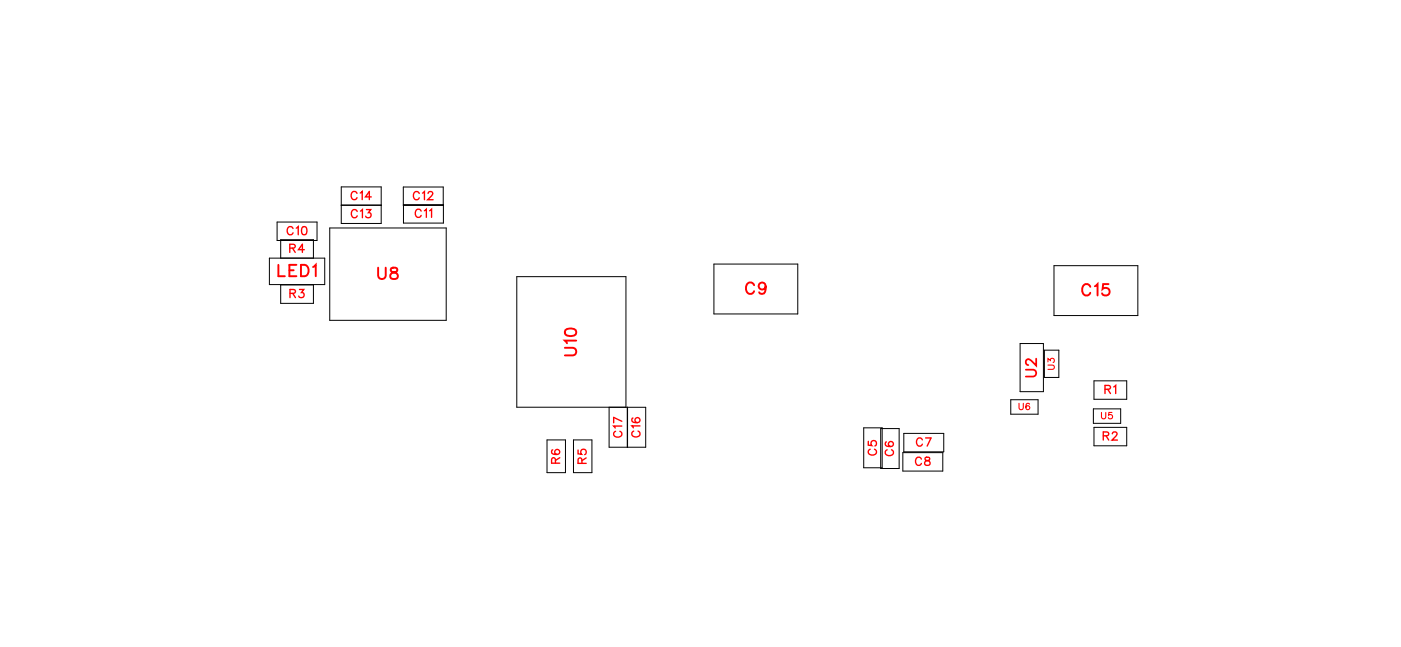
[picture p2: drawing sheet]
<svg xmlns="http://www.w3.org/2000/svg" width="87mm" height="40mm" viewBox="0 0 87 40" stroke-linecap="round" stroke-linejoin="round" font-family="sans-serif">
<g fill="none" stroke="#000" stroke-width=".06">
<path d="M16.8 16.1h3.4v1.6h-3.4zM17.3 13.8h2.5v1.2h-2.5zM17.5 16.1v-1.2h2v1.2M17.5 17.8h2v1.1h-2zM20.6 14.2h7.2v5.8h-7.2zM21.3 11.7h2.5v2.2h-2.5zM21.3 12.8h2.5M25.1 11.7h2.5v2.2h-2.4zM25.1 12.8h2.5M25.2 12.8h2.4M44.5 16.5h5.2v3.1h-5.2zM65.7 16.6h5.2v3.1h-5.2z"/>
<path d="M34.1 27.4h1.2v2.1h-1.2zM35.8 27.4h1.1v2.1h-1.1zM39 25.4v-8.2h-6.8v8.2h8.1v2.5h-2.3v-2.5M39.1 25.4v2.5M53.8 26.7h1.2v2.5h-1.2zM54.9 26.7h1.2v2.5h-1.2zM56.3 28.2h2.5v1.2h-2.5zM56.3 27h2.5v1.2h-2.5zM63 24.9h1.7v.9h-1.7zM63.6 21.4h1.4v3h-1.4zM65.1 21.8h.9v1.7h-.9zM68.2 25.5h1.7v.9h-1.7z"/>
<path d="M68.2 23.7h2v1.2h-2zM68.2 26.6h2v1.2h-2z"/>
</g>
<g fill="none" stroke="#f00" stroke-width=".08">
<path d="M18.1 15.5l.3-.1v-.1l-.3-.1v.5M18.1 18.3h.3v-.2l-.3-.1v.6M18.2 15.5l.2 .2M18.2 18.3l.2 .3M18.3 14.2a.19 .19 0 0 0-.2-.1 .19 .19 0 0 0-.2 .2v.1a.19 .19 0 0 0 .2 .2 .19 .19 0 0 0 .2-.1M18.5 14.2l.1-.1v.5M18.7 18h.2l-.1 .2a.17 .17 0 0 1 .1 .3 .17 .17 0 0 1-.3 0M18.9 14.2a.23 .23 0 0 1 .2 .2 .23 .23 0 0 1-.2 .2l-.1-.2zM19 15.6h-.4l.3-.4v.5M22.3 12.1a.19 .19 0 0 0-.3-.2 .19 .19 0 0 0-.1 .2v.2a.19 .19 0 0 0 .1 .1 .19 .19 0 0 0 .3-.1M22.3 13.2a.19 .19 0 0 0-.2-.1 .19 .19 0 0 0-.2 .2v.1a.19 .19 0 0 0 .2 .2 .19 .19 0 0 0 .2-.1M22.5 12l.1-.1v.5"/>
<path d="M22.5 13.2l.1-.1v.5M22.8 13.1h.3l-.1 .2a.17 .17 0 0 1 .1 .2 .17 .17 0 0 1-.3 0M23.1 12.3h-.3l.2-.4v.5M26.1 12.1a.19 .19 0 0 0-.2-.2 .19 .19 0 0 0-.1 .2v.2a.19 .19 0 0 0 .1 .2 .19 .19 0 0 0 .2-.2M26.3 13.2a.19 .19 0 0 0-.3-.2 .19 .19 0 0 0-.1 .2v.2a.19 .19 0 0 0 .1 .2 .19 .19 0 0 0 .3-.2M26.3 12l.2-.1v.6M26.5 13.1l.1-.1v.6M26.7 12.1l.2-.2 .1 .2-.3 .4h.3M26.8 13.1l.1-.1v.6M34.5 28l-.1 .1a.22 .22 0 0 0 .2 .3 .22 .22 0 0 0 .2-.4 .16 .16 0 0 0-.2 .1 .16 .16 0 0 0 .1 .2M34.6 28.9v-.3l-.1-.1-.1 .4h.5M34.9 28.5l-.3 .2"/>
<path d="M36 28.1v.2h.3a.18 .18 0 0 1-.1-.2 .18 .18 0 0 1 .3 0 .18 .18 0 0 1-.1 .2M36.3 28.9v-.3l-.2-.1-.1 .4h.5M36.5 28.5l-.2 .2M38.4 26.9a.19 .19 0 0 0-.1 .2 .19 .19 0 0 0 .1 .2h.2a.19 .19 0 0 0 .2-.2 .19 .19 0 0 0-.2-.2M38.8 26.6h-.5l.1 .1M38.8 26.3l-.5-.3v.4M39.5 26.1h-.1a.22 .22 0 0 0 .2 .3 .22 .22 0 0 0 .2-.3 .16 .16 0 0 0-.2 0 .16 .16 0 0 0 .1 .2M39.5 26.9a.19 .19 0 0 0-.1 .2 .19 .19 0 0 0 .2 .1h.1a.19 .19 0 0 0 .2-.1 .19 .19 0 0 0-.1-.2M39.9 26.6h-.5l.1 .1M54.1 27.5v.3h.2a.18 .18 0 0 1 0-.3 .18 .18 0 0 1 .3 0 .18 .18 0 0 1-.1 .3M54.2 28a.19 .19 0 0 0-.1 .2 .19 .19 0 0 0 .2 .2h.1a.19 .19 0 0 0 .2-.2 .19 .19 0 0 0-.1-.2M55.3 27.5l-.1 .1a.22 .22 0 0 0 .2 .3 .22 .22 0 0 0 .2-.4 .16 .16 0 0 0-.2 .1 .16 .16 0 0 0 .1 .2"/>
<path d="M55.3 28a.19 .19 0 0 0-.1 .3 .19 .19 0 0 0 .2 .1h.1a.19 .19 0 0 0 .2-.1 .19 .19 0 0 0-.1-.3M57.4 28.6a.19 .19 0 0 0-.2-.1 .19 .19 0 0 0-.1 .2v.1a.19 .19 0 0 0 .1 .2 .19 .19 0 0 0 .2-.1M57.5 27.4a.19 .19 0 0 0-.2-.1 .19 .19 0 0 0-.2 .2v.1a.19 .19 0 0 0 .2 .2 .19 .19 0 0 0 .2-.1M57.7 28.5v.2l.3 .1a.17 .17 0 0 1-.2 .2 .17 .17 0 0 1-.2-.2l.4-.2-.1-.1zM57.7 27.3h.3l-.2 .5M68.8 27.2l.3-.1v-.1l-.3-.1v.5M68.9 24.3l.3-.1v-.1l-.3-.1v.5M68.9 27.2l.2 .2M69.1 24.3l.1 .2M69.3 27l.2-.1 .1 .2-.3 .3h.4M69.4 24.1l.2-.1v.5"/>
</g>
<g fill="none" stroke="#f00" stroke-width=".12">
<path d="M17.4 16.5v.7h.4M18 16.9h.3M18.5 16.5h-.5v.7h.5M18.8 16.5h.2a.38 .38 0 0 1 .2 .4 .38 .38 0 0 1-.2 .3h-.2zM19.5 16.6l.2-.1v.7M23.6 16.7v.5l.2 .2 .2-.1v-.6M24.4 16.7v.2l.3 .1 .1 .2a.24 .24 0 0 1-.2 .2 .24 .24 0 0 1-.3-.2l.5-.3-.1-.2zM47 17.8a.26 .26 0 0 0-.3-.2 .26 .26 0 0 0-.2 .3v.2a.26 .26 0 0 0 .2 .2 .26 .26 0 0 0 .3-.1M47.7 17.8a.22 .22 0 0 1-.3 .2 .22 .22 0 0 1-.1-.3 .22 .22 0 0 1 .4 0v.1a.34 .34 0 0 1-.2 .5l-.2-.1M68 17.9a.26 .26 0 0 0-.3-.2 .26 .26 0 0 0-.2 .3v.2a.26 .26 0 0 0 .2 .2 .26 .26 0 0 0 .3-.1M68.3 17.8l.1-.1v.7M69.1 17.7h-.3l-.1 .3a.25 .25 0 0 1 .4 0 .25 .25 0 0 1 0 .4 .25 .25 0 0 1-.4-.1"/>
<path d="M35.2 21.7h.5l.2 .2-.1 .2-.6 .1M35.2 20.6l.3-.1a.3 .3 0 0 1 .4 .2 .38 .38 0 0 1-.4 .3 .38 .38 0 0 1-.3-.3zM35.9 21.2h-.7l.1 .2"/>
</g>
<path d="M63.9 23h.5l.2 .2-.1 .2-.6 .1M64.6 22.4v.4l-.5-.4-.2 .2 .2 .2" fill="none" stroke="#f00" stroke-width=".11"/>
<path d="M63.5 25.1v.3l.1 .1h.2v-.4M64.2 25.2a.17 .17 0 0 0-.3 .1 .18 .18 0 0 0 .3 .2 .12 .12 0 0 0-.1-.2 .12 .12 0 0 0-.1 .1M65.3 22.8h.3l.1 .1v.1h-.4M65.3 22.6v-.2l.2 .1a.13 .13 0 0 1 .2-.1 .13 .13 0 0 1 0 .2M68.7 25.7v.3l.1 .1h.1v-.4M69.3 25.7h-.2v.2a.14 .14 0 0 1 .2 0 .14 .14 0 0 1 0 .2 .14 .14 0 0 1-.2-.1" fill="none" stroke="#f00" stroke-width=".07"/>
<g font-size="1.2" fill="#fff">
<text x="17.3" y="17.5">LED1</text>
<text x="23.5" y="17.7">U8</text>
<text x="36.2" y="22.2" transform="rotate(-90 36.2 22.2)">U10</text>
<text x="46.4" y="18.6">C9</text>
<text x="67.4" y="18.7">C15</text>
</g>
<text font-size="1.1" fill="#fff" x="64.9" y="23.5" transform="rotate(-90 64.9 23.5)">U2</text>
<g font-size=".9" fill="#fff">
<text x="17.9" y="14.8">C10</text>
<text x="18" y="15.9">R4</text>
<text x="21.8" y="12.7">C14</text>
<text x="21.9" y="13.8">C13</text>
<text x="25.7" y="12.7">C12</text>
<text x="25.8" y="13.8">C11</text>
<text x="18" y="18.8">R3</text>
<text x="35.1" y="28.9" transform="rotate(-90 35.1 28.9)">R6</text>
<text x="36.8" y="28.9" transform="rotate(-90 36.8 28.9)">R5</text>
<text x="39" y="27.3" transform="rotate(-90 39 27.3)">C17</text>
<text x="40.1" y="27.3" transform="rotate(-90 40.1 27.3)">C16</text>
<text x="54.8" y="28.4" transform="rotate(-90 54.8 28.4)">C5</text>
<text x="55.9" y="28.4" transform="rotate(-90 55.9 28.4)">C6</text>
<text x="57" y="29.2">C8</text>
<text x="57.1" y="28">C7</text>
<text x="68.7" y="27.7">R2</text>
<text x="68.8" y="24.8">R1</text>
</g>
<g font-size=".7" fill="#fff">
<text x="65.9" y="23.1" transform="rotate(-90 65.9 23.1)">U3</text>
<text x="63.5" y="25.7">U6</text>
<text x="68.6" y="26.3">U5</text>
</g>
</svg>
